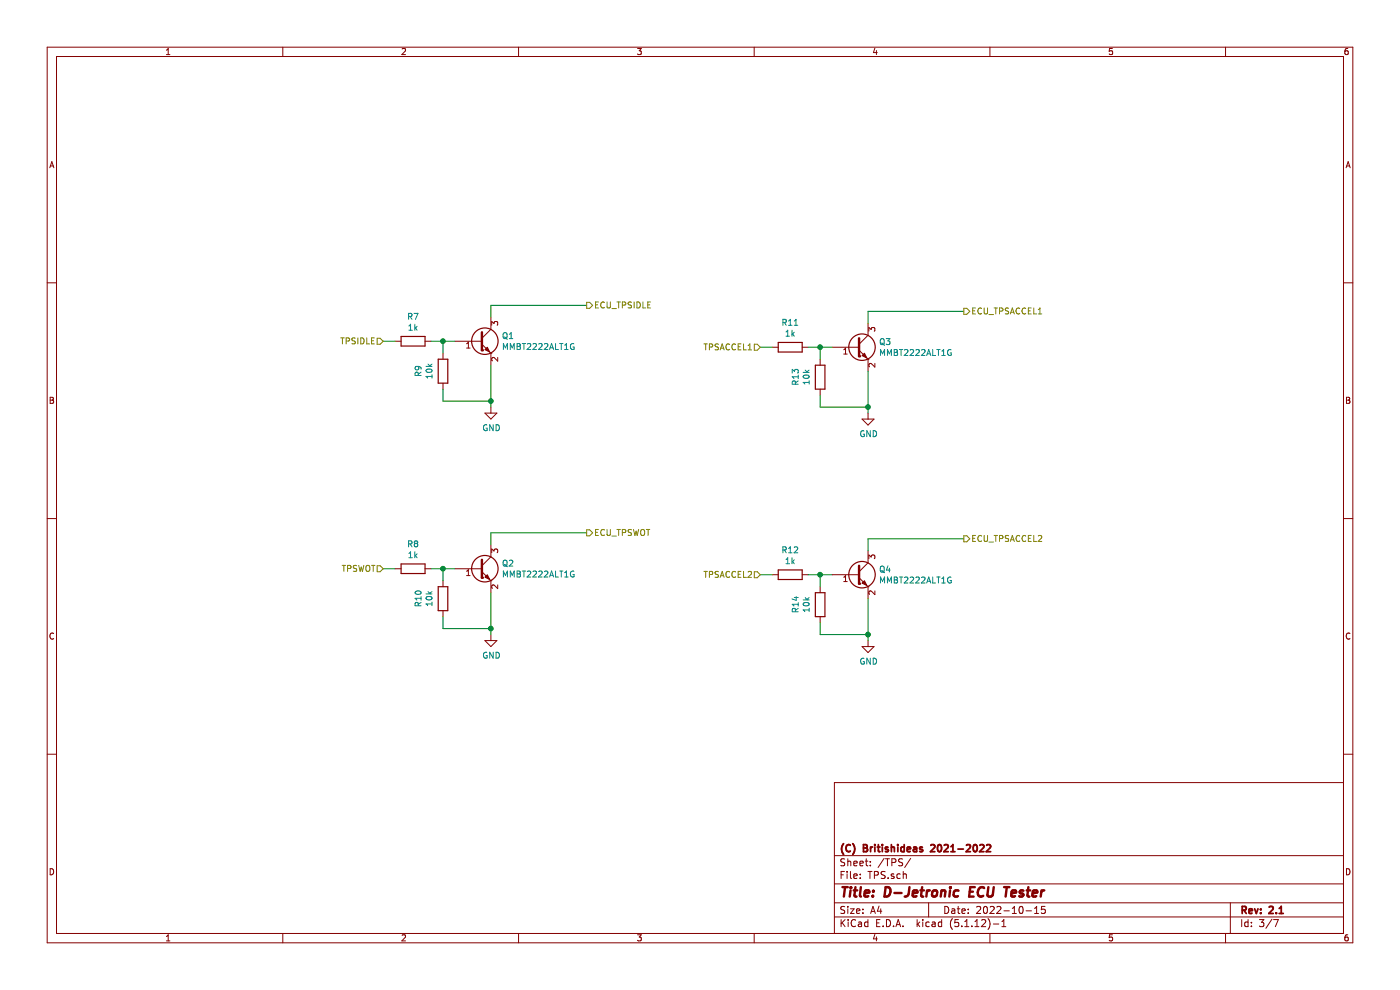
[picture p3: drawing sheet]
EESchema Schematic File Version 4
EELAYER 30 0
EELAYER END
$Descr A4 11693 8268
encoding utf-8
Sheet 3 7
Title "D-Jetronic ECU Tester"
Date "2022-10-15"
Rev "2.1"
Comp "(C) Britishideas 2021-2022"
Comment1 ""
Comment2 ""
Comment3 ""
Comment4 ""
$EndDescr
Text HLabel 8050 2600 2    50   Output ~ 0
ECU_TPSACCEL1
Text HLabel 6350 2900 0    50   Input ~ 0
TPSACCEL1
Text HLabel 6350 4800 0    50   Input ~ 0
TPSACCEL2
Text HLabel 8050 4500 2    50   Output ~ 0
ECU_TPSACCEL2
Text HLabel 3200 2850 0    50   Input ~ 0
TPSIDLE
$Comp
L Device:R R7
U 1 1
P 3450 2850
F 0 "R7" V 3243 2850 50  0000 C CNN
F 1 "1k" V 3334 2850 50  0000 C CNN
F 2 "Resistor_SMD:R_0805_2012Metric" V 3380 2850 50  0001 C CNN
F 3 "~" H 3450 2850 50  0001 C CNN
	1    3450 2850
	0    1    1    0   
$EndComp
$Comp
L power:GND #PWR?
U 1 1
P 4100 3400
AR Path="/604306EA" Ref="#PWR?"  Part="1" 
AR Path="/604BF505/604306EA" Ref="#PWR029"  Part="1" 
F 0 "#PWR029" H 4100 3150 50  0001 C CNN
F 1 "GND" H 4105 3227 50  0000 C CNN
F 2 "" H 4100 3400 50  0001 C CNN
F 3 "" H 4100 3400 50  0001 C CNN
	1    4100 3400
	1    0    0    -1  
$EndComp
Wire Wire Line
	3200 2850 3300 2850
$Comp
L Transistor_BJT:MMBT3904 Q1
U 1 1
P 4000 2850
F 0 "Q1" H 4190 2896 50  0000 L CNN
F 1 "MMBT2222ALT1G" H 4190 2805 50  0000 L CNN
F 2 "Package_TO_SOT_SMD:SOT-23" H 4200 2775 50  0001 L CIN
F 3 "https://www.fairchildsemi.com/datasheets/2N/2N3904.pdf" H 4000 2850 50  0001 L CNN
F 4 "MMBT2222ALT1G" H 4000 2850 50  0001 C CNN "manf#"
	1    4000 2850
	1    0    0    -1  
$EndComp
$Comp
L Device:R R9
U 1 1
P 3700 3100
F 0 "R9" V 3493 3100 50  0000 C CNN
F 1 "10k" V 3584 3100 50  0000 C CNN
F 2 "Resistor_SMD:R_0805_2012Metric" V 3630 3100 50  0001 C CNN
F 3 "~" H 3700 3100 50  0001 C CNN
	1    3700 3100
	1    0    0    -1  
$EndComp
Wire Wire Line
	4100 2550 4100 2650
Wire Wire Line
	4100 3050 4100 3350
Wire Wire Line
	3600 2850 3700 2850
Wire Wire Line
	3700 2850 3700 2950
Connection ~ 3700 2850
Wire Wire Line
	3700 2850 3800 2850
Wire Wire Line
	3700 3250 3700 3350
Wire Wire Line
	3700 3350 4100 3350
Connection ~ 4100 3350
Wire Wire Line
	4100 3350 4100 3400
Wire Wire Line
	4100 2550 4900 2550
Text HLabel 4900 2550 2    50   Output ~ 0
ECU_TPSIDLE
$Comp
L Device:R R8
U 1 1
P 3450 4750
F 0 "R8" V 3243 4750 50  0000 C CNN
F 1 "1k" V 3334 4750 50  0000 C CNN
F 2 "Resistor_SMD:R_0805_2012Metric" V 3380 4750 50  0001 C CNN
F 3 "~" H 3450 4750 50  0001 C CNN
	1    3450 4750
	0    1    1    0   
$EndComp
$Comp
L power:GND #PWR?
U 1 1
P 4100 5300
AR Path="/6043A121" Ref="#PWR?"  Part="1" 
AR Path="/604BF505/6043A121" Ref="#PWR030"  Part="1" 
F 0 "#PWR030" H 4100 5050 50  0001 C CNN
F 1 "GND" H 4105 5127 50  0000 C CNN
F 2 "" H 4100 5300 50  0001 C CNN
F 3 "" H 4100 5300 50  0001 C CNN
	1    4100 5300
	1    0    0    -1  
$EndComp
Wire Wire Line
	3200 4750 3300 4750
$Comp
L Transistor_BJT:MMBT3904 Q2
U 1 1
P 4000 4750
F 0 "Q2" H 4190 4796 50  0000 L CNN
F 1 "MMBT2222ALT1G" H 4190 4705 50  0000 L CNN
F 2 "Package_TO_SOT_SMD:SOT-23" H 4200 4675 50  0001 L CIN
F 3 "https://www.fairchildsemi.com/datasheets/2N/2N3904.pdf" H 4000 4750 50  0001 L CNN
F 4 "MMBT2222ALT1G" H 4000 4750 50  0001 C CNN "manf#"
	1    4000 4750
	1    0    0    -1  
$EndComp
$Comp
L Device:R R10
U 1 1
P 3700 5000
F 0 "R10" V 3493 5000 50  0000 C CNN
F 1 "10k" V 3584 5000 50  0000 C CNN
F 2 "Resistor_SMD:R_0805_2012Metric" V 3630 5000 50  0001 C CNN
F 3 "~" H 3700 5000 50  0001 C CNN
	1    3700 5000
	1    0    0    -1  
$EndComp
Wire Wire Line
	4100 4450 4100 4550
Wire Wire Line
	4100 4950 4100 5250
Wire Wire Line
	3600 4750 3700 4750
Wire Wire Line
	3700 4750 3700 4850
Connection ~ 3700 4750
Wire Wire Line
	3700 4750 3800 4750
Wire Wire Line
	3700 5150 3700 5250
Wire Wire Line
	3700 5250 4100 5250
Connection ~ 4100 5250
Wire Wire Line
	4100 5250 4100 5300
Wire Wire Line
	4100 4450 4900 4450
Text HLabel 3200 4750 0    50   Input ~ 0
TPSWOT
Text HLabel 4900 4450 2    50   Output ~ 0
ECU_TPSWOT
$Comp
L Device:R R11
U 1 1
P 6600 2900
F 0 "R11" V 6393 2900 50  0000 C CNN
F 1 "1k" V 6484 2900 50  0000 C CNN
F 2 "Resistor_SMD:R_0805_2012Metric" V 6530 2900 50  0001 C CNN
F 3 "~" H 6600 2900 50  0001 C CNN
	1    6600 2900
	0    1    1    0   
$EndComp
$Comp
L power:GND #PWR?
U 1 1
P 7250 3450
AR Path="/60447563" Ref="#PWR?"  Part="1" 
AR Path="/604BF505/60447563" Ref="#PWR031"  Part="1" 
F 0 "#PWR031" H 7250 3200 50  0001 C CNN
F 1 "GND" H 7255 3277 50  0000 C CNN
F 2 "" H 7250 3450 50  0001 C CNN
F 3 "" H 7250 3450 50  0001 C CNN
	1    7250 3450
	1    0    0    -1  
$EndComp
Wire Wire Line
	6350 2900 6450 2900
$Comp
L Transistor_BJT:MMBT3904 Q3
U 1 1
P 7150 2900
F 0 "Q3" H 7340 2946 50  0000 L CNN
F 1 "MMBT2222ALT1G" H 7340 2855 50  0000 L CNN
F 2 "Package_TO_SOT_SMD:SOT-23" H 7350 2825 50  0001 L CIN
F 3 "https://www.fairchildsemi.com/datasheets/2N/2N3904.pdf" H 7150 2900 50  0001 L CNN
F 4 "MMBT2222ALT1G" H 7150 2900 50  0001 C CNN "manf#"
	1    7150 2900
	1    0    0    -1  
$EndComp
$Comp
L Device:R R13
U 1 1
P 6850 3150
F 0 "R13" V 6643 3150 50  0000 C CNN
F 1 "10k" V 6734 3150 50  0000 C CNN
F 2 "Resistor_SMD:R_0805_2012Metric" V 6780 3150 50  0001 C CNN
F 3 "~" H 6850 3150 50  0001 C CNN
	1    6850 3150
	1    0    0    -1  
$EndComp
Wire Wire Line
	7250 2600 7250 2700
Wire Wire Line
	7250 3100 7250 3400
Wire Wire Line
	6750 2900 6850 2900
Wire Wire Line
	6850 2900 6850 3000
Connection ~ 6850 2900
Wire Wire Line
	6850 2900 6950 2900
Wire Wire Line
	6850 3300 6850 3400
Wire Wire Line
	6850 3400 7250 3400
Connection ~ 7250 3400
Wire Wire Line
	7250 3400 7250 3450
Wire Wire Line
	7250 2600 8050 2600
$Comp
L Device:R R12
U 1 1
P 6600 4800
F 0 "R12" V 6393 4800 50  0000 C CNN
F 1 "1k" V 6484 4800 50  0000 C CNN
F 2 "Resistor_SMD:R_0805_2012Metric" V 6530 4800 50  0001 C CNN
F 3 "~" H 6600 4800 50  0001 C CNN
	1    6600 4800
	0    1    1    0   
$EndComp
$Comp
L power:GND #PWR?
U 1 1
P 7250 5350
AR Path="/60447598" Ref="#PWR?"  Part="1" 
AR Path="/604BF505/60447598" Ref="#PWR032"  Part="1" 
F 0 "#PWR032" H 7250 5100 50  0001 C CNN
F 1 "GND" H 7255 5177 50  0000 C CNN
F 2 "" H 7250 5350 50  0001 C CNN
F 3 "" H 7250 5350 50  0001 C CNN
	1    7250 5350
	1    0    0    -1  
$EndComp
Wire Wire Line
	6350 4800 6450 4800
$Comp
L Transistor_BJT:MMBT3904 Q4
U 1 1
P 7150 4800
F 0 "Q4" H 7340 4846 50  0000 L CNN
F 1 "MMBT2222ALT1G" H 7340 4755 50  0000 L CNN
F 2 "Package_TO_SOT_SMD:SOT-23" H 7350 4725 50  0001 L CIN
F 3 "https://www.fairchildsemi.com/datasheets/2N/2N3904.pdf" H 7150 4800 50  0001 L CNN
F 4 "MMBT2222ALT1G" H 7150 4800 50  0001 C CNN "manf#"
	1    7150 4800
	1    0    0    -1  
$EndComp
$Comp
L Device:R R14
U 1 1
P 6850 5050
F 0 "R14" V 6643 5050 50  0000 C CNN
F 1 "10k" V 6734 5050 50  0000 C CNN
F 2 "Resistor_SMD:R_0805_2012Metric" V 6780 5050 50  0001 C CNN
F 3 "~" H 6850 5050 50  0001 C CNN
	1    6850 5050
	1    0    0    -1  
$EndComp
Wire Wire Line
	7250 4500 7250 4600
Wire Wire Line
	7250 5000 7250 5300
Wire Wire Line
	6750 4800 6850 4800
Wire Wire Line
	6850 4800 6850 4900
Connection ~ 6850 4800
Wire Wire Line
	6850 4800 6950 4800
Wire Wire Line
	6850 5200 6850 5300
Wire Wire Line
	6850 5300 7250 5300
Connection ~ 7250 5300
Wire Wire Line
	7250 5300 7250 5350
Wire Wire Line
	7250 4500 8050 4500
$EndSCHEMATC
